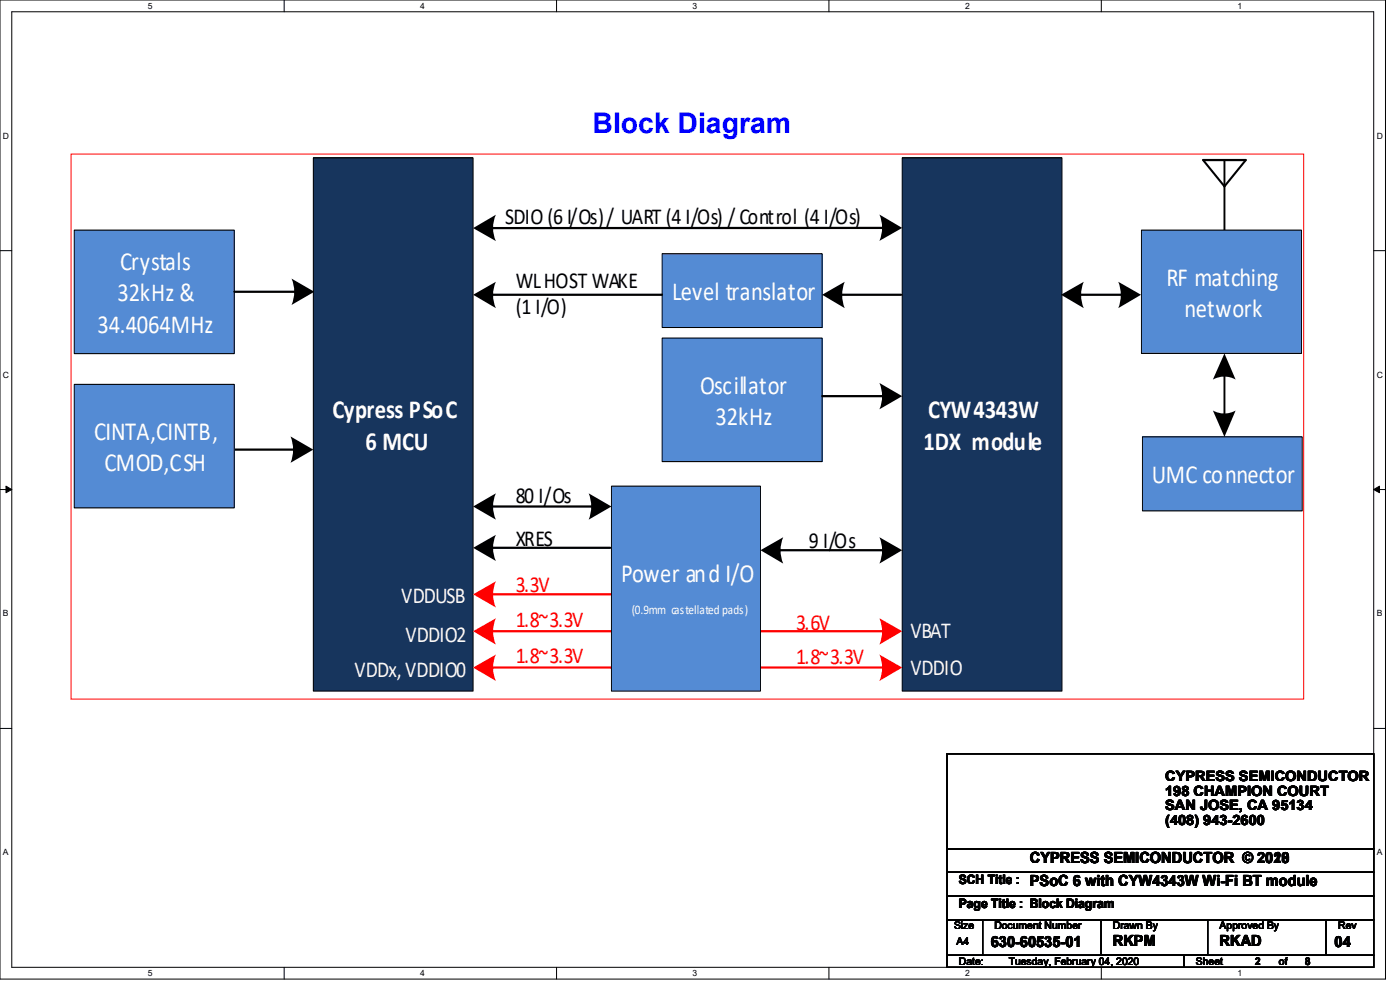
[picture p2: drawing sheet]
<svg xmlns="http://www.w3.org/2000/svg" width="297mm" height="210mm" viewBox="0 0 297 210" stroke-linecap="round" stroke-linejoin="round" font-family="sans-serif">
<path d="M0 0h293.9v207.7h-293.9zM2.5 2.5h288.9v202.7h-288.9z" fill="none" stroke="#000" stroke-width=".21"/>
<g fill="#fff">
<path d="M31.4 .3h.9v1.9h-.9z"/>
<path d="M31.4 205.4h.9v2h-.9z"/>
</g>
<path d="M60.3 0v2.5M60.3 205.2v2.5" fill="none" stroke="#000" stroke-width=".21"/>
<g fill="#fff">
<path d="M89.2 .3h.9v1.9h-.9z"/>
<path d="M89.2 205.4h.9v2h-.9z"/>
</g>
<path d="M118.1 0v2.5M118.1 205.2v2.5" fill="none" stroke="#000" stroke-width=".21"/>
<g fill="#fff">
<path d="M146.9 .3h1v1.9h-1z"/>
<path d="M146.9 205.4h1v2h-1z"/>
</g>
<path d="M175.9 0v2.5M175.9 205.2v2.5" fill="none" stroke="#000" stroke-width=".21"/>
<g fill="#fff">
<path d="M204.7 .3h1v1.9h-1z"/>
<path d="M204.7 205.4h1v2h-1z"/>
</g>
<path d="M233.6 0v2.5M233.6 205.2v2.5" fill="none" stroke="#000" stroke-width=".21"/>
<g fill="#fff">
<path d="M262.5 .3h1v1.9h-1z"/>
<path d="M262.5 205.4h1v2h-1z"/>
<path d="M.6 27.8h1.3v2h-1.3z"/>
<path d="M292.1 27.8h1.2v2h-1.2z"/>
<path d="M.6 78.5h1.3v2h-1.3z"/>
<path d="M292.1 78.5h1.2v2h-1.2z"/>
</g>
<path d="M0 53.2h2.5M291.4 53.2h2.5" fill="none" stroke="#000" stroke-width=".21"/>
<g fill="#fff">
<path d="M.6 129.2h1.2v1.9h-1.2z"/>
<path d="M292.1 129.2h1.1v1.9h-1.1z"/>
</g>
<path d="M0 103.8h2.5M1.3 103.1l1.2 .7-1.2 .7zM291.4 103.8l1.3-.7v1.4zM291.4 103.8h2.5" fill="none" stroke="#000" stroke-width=".21"/>
<path d="M1.3 103.1l1.2 .7-1.2 .7zM291.4 103.8l1.3-.7v1.4z" fill="#000"/>
<g fill="#fff">
<path d="M.6 179.8h1.2v2h-1.2z"/>
<path d="M292.1 179.8h1.1v2h-1.1z"/>
</g>
<path d="M0 154.5h2.5M291.4 154.5h2.5" fill="none" stroke="#000" stroke-width=".21"/>
<path d="M15.1 32.7h261.5v115.6h-261.5z" fill-rule="evenodd" fill="#fff"/>
<path d="M15.1 32.7h261.5v115.6h-261.5z" fill="none" stroke="#f00" stroke-width=".21"/>
<path d="M191.4 33.5h33.9v113.1h-33.9z" fill-rule="evenodd" fill="#17355d"/>
<path d="M191.4 33.5h33.9v113.1h-33.9z" fill="none" stroke="#000" stroke-width=".21"/>
<path d="M66.5 33.5h33.9v113.1h-33.9z" fill-rule="evenodd" fill="#17355d"/>
<path d="M66.5 33.5h33.9v113.1h-33.9z" fill="none" stroke="#000" stroke-width=".21"/>
<path d="M187.7 48.3l-83.7 .1M228.7 62.5h9.7M49.4 95.4h13.4" fill="none" stroke="#000" stroke-width=".44"/>
<g fill="#000">
<path d="M100.4 48.4l4.8-2.8a6.8 6.8 0 0 0 0 5.5z" fill-rule="evenodd"/>
<path d="M186.6 45.5l4.8 2.8-4.8 2.8a7.1 7.1 0 0 0 0-5.6z" fill-rule="evenodd"/>
<path d="M225.1 62.5l4.8-2.7a7.1 7.1 0 0 0 0 5.6z" fill-rule="evenodd"/>
<path d="M237.2 59.8l4.9 2.7-4.9 2.9a7.5 7.5 0 0 0 0-5.6z" fill-rule="evenodd"/>
<path d="M61.6 92.6l4.9 2.8-4.9 2.8a7.5 7.5 0 0 0 0-5.6z" fill-rule="evenodd"/>
</g>
<path d="M140.5 71.7h33.9v26.2h-33.9z" fill-rule="evenodd" fill="#548bd4"/>
<path d="M140.5 71.7h33.9v26.2h-33.9z" fill="none" stroke="#000" stroke-width=".21"/>
<path d="M15.7 48.8h34v26.2h-34z" fill-rule="evenodd" fill="#548bd4"/>
<path d="M15.7 48.8h34v26.2h-34z" fill="none" stroke="#000" stroke-width=".21"/>
<path d="M49.7 61.9h13.3M174.4 84h13.3" fill="none" stroke="#000" stroke-width=".44"/>
<g fill="#000">
<path d="M61.8 59.1l4.9 2.8-4.9 2.8a7.1 7.1 0 0 0 0-5.6z" fill-rule="evenodd"/>
<path d="M186.6 81.2l4.8 2.8-4.8 2.8a7.1 7.1 0 0 0 0-5.6z" fill-rule="evenodd"/>
</g>
<path d="M140.5 53.8h33.9v15.7h-33.9z" fill-rule="evenodd" fill="#548bd4"/>
<path d="M140.5 53.8h33.9v15.7h-33.9z" fill="none" stroke="#000" stroke-width=".21"/>
<path d="M15.7 81.5h34v26.2h-34z" fill-rule="evenodd" fill="#548bd4"/>
<path d="M15.7 81.5h34v26.2h-34z" fill="none" stroke="#000" stroke-width=".21"/>
<path d="M104 62.5h36.5" fill="none" stroke="#000" stroke-width=".44"/>
<path d="M100.4 62.5l4.8-2.7a6.8 6.8 0 0 0 0 5.6z" fill-rule="evenodd" fill="#000"/>
<path d="M242.4 92.7h33.9v15.7h-33.9z" fill-rule="evenodd" fill="#548bd4"/>
<path d="M242.4 92.7h33.9v15.7h-33.9z" fill="none" stroke="#000" stroke-width=".21"/>
<path d="M255.2 34h9.1l-4.5 5.5zM259.8 34v15M259.8 79.2v9.2" fill="none" stroke="#000" stroke-width=".44"/>
<g fill="#000">
<path d="M259.8 75l2.3 5.5a4.9 4.9 0 0 0-4.8 0z" fill-rule="evenodd"/>
<path d="M257.3 87.1a4.9 4.9 0 0 0 4.8 0l-2.3 5.6z" fill-rule="evenodd"/>
</g>
<path d="M242.1 48.8h34v26.2h-34z" fill-rule="evenodd" fill="#548bd4"/>
<path d="M242.1 48.8h34v26.2h-34z" fill="none" stroke="#000" stroke-width=".21"/>
<path d="M178.1 62.5h13.1M104 107.4h22M104 116.2h25.5M165 116.7h22.7" fill="none" stroke="#000" stroke-width=".44"/>
<g fill="#000">
<path d="M174.4 62.5l4.8-2.7a7.5 7.5 0 0 0 0 5.6z" fill-rule="evenodd"/>
<path d="M100.4 107.4l4.8-2.8a6.8 6.8 0 0 0 0 5.6z" fill-rule="evenodd"/>
<path d="M100.4 116.2l4.8-2.7a6.7 6.7 0 0 0 0 5.5z" fill-rule="evenodd"/>
<path d="M124.9 104.6l4.8 2.8-4.8 2.8a7.5 7.5 0 0 0 0-5.6z" fill-rule="evenodd"/>
<path d="M161.3 116.7l4.9-2.7a7.1 7.1 0 0 0 0 5.5z" fill-rule="evenodd"/>
<path d="M186.6 114l4.8 2.7-4.8 2.8a7.1 7.1 0 0 0 0-5.5z" fill-rule="evenodd"/>
</g>
<path d="M104 126.1h25.7" fill="none" stroke="#f00" stroke-width=".44"/>
<path d="M100.4 126.1l4.8-2.8a6.7 6.7 0 0 0 0 5.6z" fill-rule="evenodd" fill="#f00"/>
<path d="M104 133.9h25.7" fill="none" stroke="#f00" stroke-width=".44"/>
<path d="M100.4 133.9l4.8-2.8a6.8 6.8 0 0 0 0 5.6z" fill-rule="evenodd" fill="#f00"/>
<path d="M104 141.6h25.7" fill="none" stroke="#f00" stroke-width=".44"/>
<path d="M100.4 141.6l4.8-2.7a6.8 6.8 0 0 0 0 5.5z" fill-rule="evenodd" fill="#f00"/>
<path d="M161.3 133.9h26.4" fill="none" stroke="#f00" stroke-width=".44"/>
<path d="M186.6 131.1l4.8 2.8-4.8 2.8a7.1 7.1 0 0 0 0-5.6z" fill-rule="evenodd" fill="#f00"/>
<path d="M161.3 141.6h26.4" fill="none" stroke="#f00" stroke-width=".44"/>
<path d="M186.6 138.9l4.8 2.7-4.8 2.8a7.1 7.1 0 0 0 0-5.5z" fill-rule="evenodd" fill="#f00"/>
<path d="M129.7 103.1h31.6v43.5h-31.6z" fill-rule="evenodd" fill="#548bd4"/>
<path d="M129.7 103.1h31.6v43.5h-31.6zM200.9 159.9h90.5v20.1h-90.5zM200.9 180h90.5v5h-90.5zM200.9 185h90.5v5.1h-90.5zM200.9 195.1h7.5v7.5h-7.5zM200.9 190.1h90.5v5h-90.5zM208.4 195.1h72.9v7.5h-72.9zM233.6 195.1h22.6v7.5h-22.6zM281.3 195.1h10.1v7.5h-10.1zM200.9 202.6h50.3v2.6h-50.3zM251.2 202.6h40.2v2.6h-40.2z" fill="none" stroke="#000" stroke-width=".21"/>
<text font-size="6" fill="#00f" x="125.7" y="28.2">Block Diagram</text>
<g font-size="5.5" fill="#fff">
<text x="25.5" y="57.2">Crystals</text>
<text x="24.9" y="63.9">32kHz &amp;</text>
<text x="142.6" y="63.6">Level translator</text>
<text x="247.4" y="60.6">RF matching</text>
<text x="20.7" y="70.6">34.4064MHz</text>
<text x="251.3" y="67.2">network</text>
<text x="148.5" y="83.5">Oscillator</text>
<text x="70.5" y="88.7">Cypress PSoC</text>
<text x="196.9" y="88.7">CYW4343W</text>
<text x="20" y="93.3">CINTA,CINTB,</text>
<text x="77.6" y="95.4">6 MCU</text>
<text x="151.8" y="90.1">32kHz</text>
<text x="195.9" y="95.4">1DX module</text>
<text x="22.2" y="99.9">CMOD,CSH</text>
<text x="244.3" y="102.5">UMC connector</text>
<text x="131.7" y="123.5">Power and I/O</text>
</g>
<g font-size="4.8">
<text x="107.1" y="47.6">SDIO (6 I/Os) / UART (4 I/Os) / Control (4 I/Os)</text>
<text x="109.4" y="61">WL HOST WAKE</text>
<text x="109.4" y="66.6">(1 I/O)</text>
<text x="109.4" y="106.7">80 I/Os</text>
<text x="109.4" y="115.9">XRES</text>
<text x="171.6" y="116.2">9 I/Os</text>
</g>
<g font-size="4.8" fill="#f00">
<text x="109.4" y="125.5">3.3V</text>
<text x="109.4" y="133.1">1.8~3.3V</text>
<text x="168.9" y="133.6">3.6V</text>
<text x="109.4" y="140.7">1.8~3.3V</text>
<text x="168.9" y="140.9">1.8~3.3V</text>
</g>
<g font-size="4.8" fill="#f8f8f8">
<text x="85.1" y="127.8">VDDUSB</text>
<text x="86" y="136.2">VDDIO2</text>
<text x="193.1" y="135.4">VBAT</text>
<text x="75.2" y="143.6">VDDx, VDDIO0</text>
<text x="193.1" y="143.3">VDDIO</text>
</g>
<g font-size="3.3">
<text x="218.5" y="183">CYPRESS SEMICONDUCTOR © 2018</text>
<text x="218.5" y="183">CYPRESS SEMICONDUCTOR © 2019</text>
<text x="218.5" y="183">CYPRESS SEMICONDUCTOR © 2020</text>
<text x="218.5" y="188">PSoC 6 with CYW4343W Wi-Fi BT module</text>
<text x="210.2" y="200.9">630-60535-01</text>
<text x="236.1" y="200.6">RKPM</text>
<text x="258.7" y="200.6">RKAD</text>
<text x="283.1" y="200.9">04</text>
</g>
<g font-size="3">
<text x="247.2" y="165.7">CYPRESS SEMICONDUCTOR</text>
<text x="247.2" y="168.8">198 CHAMPION COURT</text>
<text x="247.2" y="171.9">SAN JOSE, CA 95134</text>
<text x="247.2" y="175">(408) 943-2600</text>
</g>
<text font-size="2.8" fill="#fff" x="134.1" y="130.2">(0.9mm castellated pads)</text>
<g font-size="2.8">
<text x="203.4" y="187.6">SCH Title :</text>
<text x="203.4" y="192.7">Page Title : Block Diagram</text>
</g>
<g font-size="2.2">
<text x="202.4" y="197.1">Size</text>
<text x="210.9" y="197.1">Document Number</text>
<text x="236.1" y="197.1">Drawn By</text>
<text x="258.7" y="197.1">Approved By</text>
<text x="283.9" y="197.1">Rev</text>
<text x="202.9" y="200.4">A4</text>
<text x="203.4" y="204.7">Date:</text>
<text x="214" y="204.7">Tuesday, February 04, 2020</text>
<text x="253.7" y="204.7">Sheet</text>
<text x="266.3" y="204.7">2</text>
<text x="271.3" y="204.7">of</text>
<text x="276.9" y="204.7">8</text>
</g>
<g font-size="1.8">
<text x="31.4" y="1.9">5</text>
<text x="89.2" y="1.9">4</text>
<text x="146.9" y="1.9">3</text>
<text x="204.7" y="1.9">2</text>
<text x="262.5" y="1.9">1</text>
<text x=".6" y="29.4">D</text>
<text x="292.1" y="29.4">D</text>
<text x=".6" y="80.1">C</text>
<text x="292.1" y="80.1">C</text>
<text x=".6" y="130.8">B</text>
<text x="292.1" y="130.8">B</text>
<text x=".6" y="181.4">A</text>
<text x="292.1" y="181.4">A</text>
<text x="31.4" y="207.1">5</text>
<text x="89.2" y="207.1">4</text>
<text x="146.9" y="207.1">3</text>
<text x="204.7" y="207.1">2</text>
<text x="262.5" y="207.1">1</text>
</g>
</svg>
